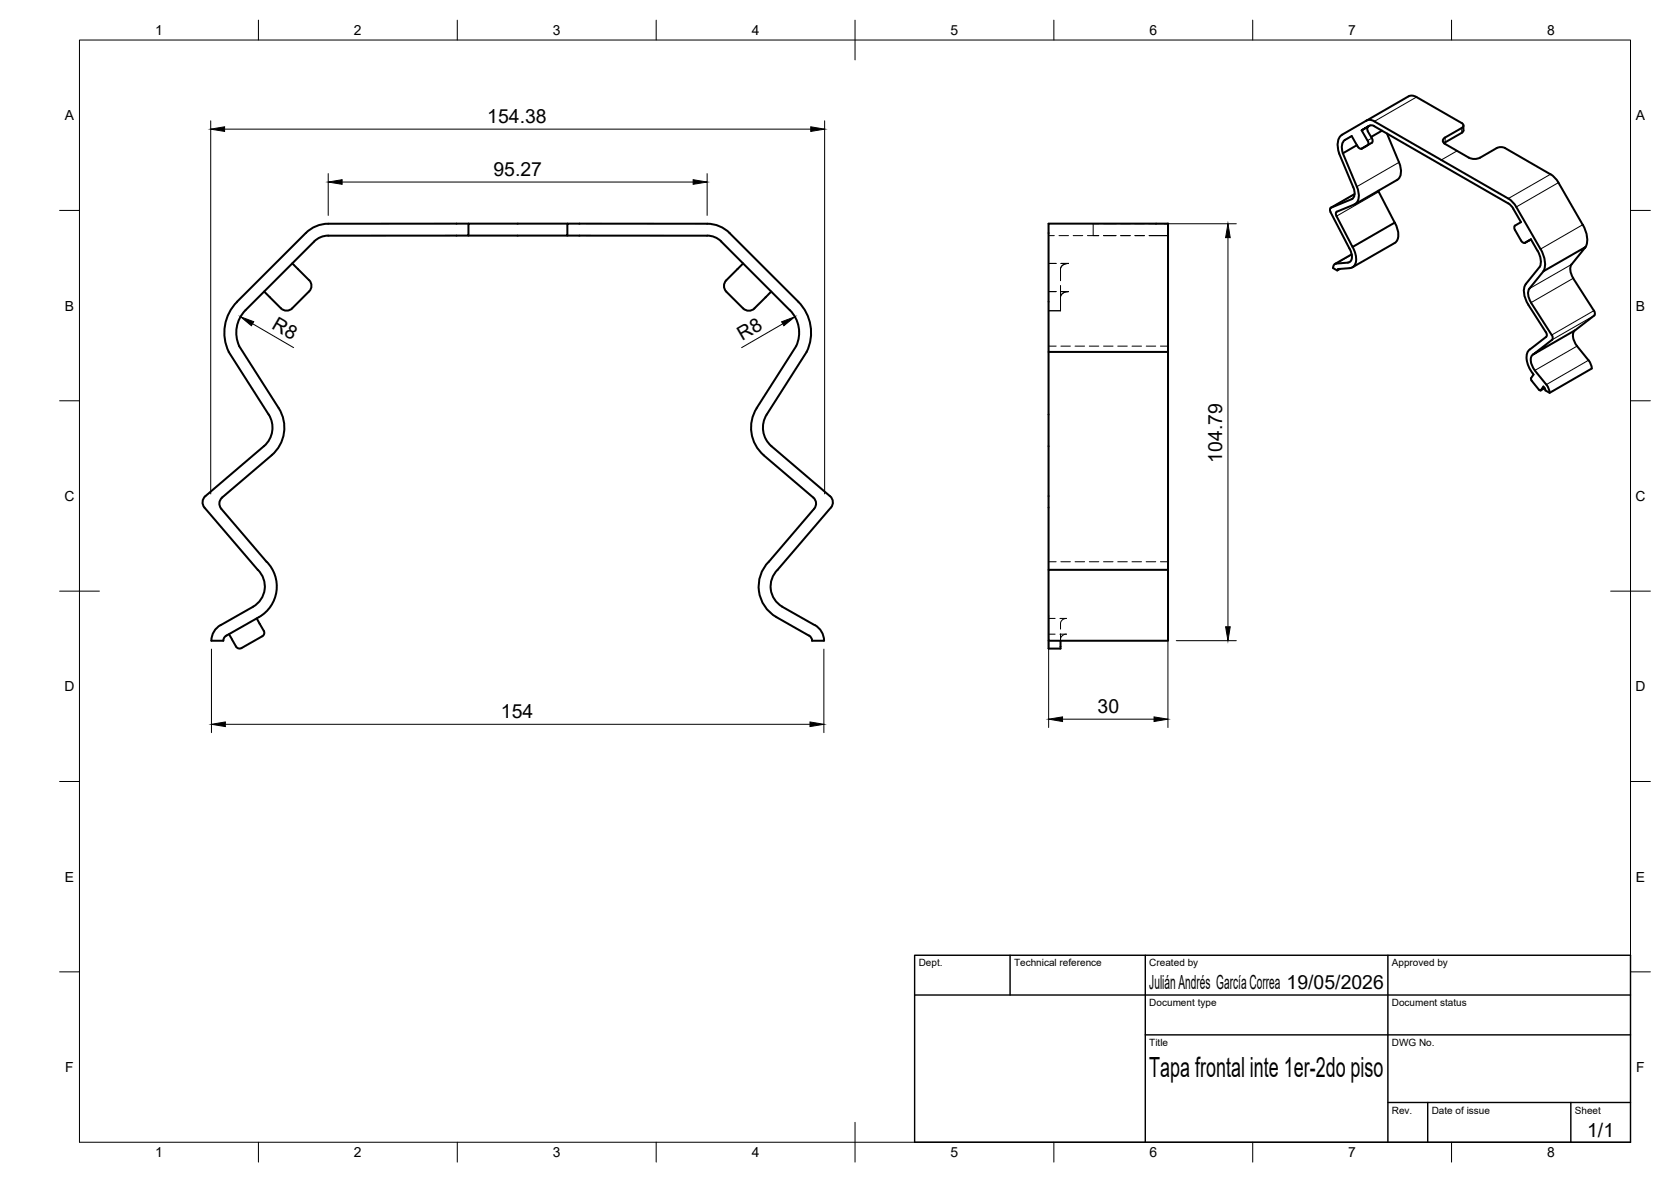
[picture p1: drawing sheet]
<svg xmlns="http://www.w3.org/2000/svg" width="420mm" height="297mm" viewBox="0 0 420 297" stroke-linecap="round" stroke-linejoin="round" font-family="sans-serif">
<!-- layer: Visible -->
<g fill="none" stroke="#000" stroke-width=".51">
<path d="M337.5 33.8a3.9 3.9 0 0 0-.8 4.8l3.6 8.4a2.21 2.21 0 0 1-.4 3.1M338.2 35.1a2.82 2.82 0 0 0-.5 3.4M338.2 35.1l1.7-.9 1.5 2.6M341.2 36.5l-3.5 2 3.7 9.1a3 3 0 0 1-.9 3.8M341.4 36.8a.88 .88 0 0 0 1 .6M342.4 32.8l1.5 2.5M343.6 30.3l-6.1 3.6M343.9 36.5l-1.5 .9M343.9 35.3a.89 .89 0 0 1 0 1.2M344.1 31.7a.92 .92 0 0 0-.2 1.3l1 1.7a.87 .87 0 0 1 0 1.2l-2.5 1.5M344.3 31.6l-1.9 1.2 1.7-1.1M344.3 31.6l.6-.1 .7 .2"/>
<path d="M345.6 30.5l34 19.6 1.7 1.9 6 10.6M345.6 31.7l33.7 19.4 1.2 1.3M347.5 32.8l-2.8 1.6M348.7 33.6l3.1 7.2a3.7 3.7 0 0 1-.5 4.4l-10.6 6.1M354.2 24.2l-10.6 6.1 .7-.2 1.3 .4M354.2 24.2l.7-.2 1.3 .4 11.3 6.5 .5 .5-.2 .5-.3 .2M363.4 35.8l-.3 .2M363.4 34.6a.86 .86 0 0 0-.6 .8 .86 .86 0 0 0 .6 .8M363.4 36.2l5.9 3.4M367.5 32.2l-4.1 2.4M368 31.5v1.3l-.2 .4-4.4 2.6M369.3 39.6l.9 .3 1.5-.1 4.6-2.6 .9-.2 .9 .1 12.1 6.9 1.7 1.9 6.1 10.6a6 6 0 0 1 .7 5.5"/>
<path d="M117.8 56.2h-35.3a8 8 0 0 0-5.6 2.4l-17.3 17.2M142.7 56.2h-24.9v3h-35.8l-1.6 .5-1.4 1M142.7 59.2h35.1M177.8 56.2h-35.1v3h-24.9M177.8 59.2l2.2 .5 1.4 1M177.8 56.2a8 8 0 0 1 5.7 2.4M183.5 58.6l17.2 17.2a11 11 0 0 1 2.1 12.6l-10 15.8a6.1 6.1 0 0 0 1.2 7.9l14.7 12.6M293.7 56.2h-30v32.2h30v54.8M293.7 56.2v32.2M293.7 56.2h.1M334.6 53.3l4.7 9.2a2.82 2.82 0 0 1 .2 3.3l-.6 .2-2.9 .2a.95 .95 0 0 0-.8 1.1M339.9 50.1l-5.3 2.1a.82 .82 0 0 0 0 1.1"/>
<path d="M340.5 51.4l-4.4 1.8-.2 .4 .2 .7 4 7.8 10.6-6.1M340.6 48.8l-6 3.4M346.6 47.9l4.1 8.1M350.7 55.9a4.7 4.7 0 0 1 .4 4.8l-.4 .4M380.5 52.5l1.9 3.3-1.4 .9a.89 .89 0 0 0 0 1.1l1.4 2.6M59.6 75.8a11 11 0 0 0-2.1 12.6l10 15.8M73.5 66.2l4.2 4.2M77.7 73.2l-4.2 4.3a2.01 2.01 0 0 1-2.9 0l-4.2-4.2M77.7 70.4a2 2 0 0 1 0 2.8M79 60.7l-17.3 17.2a8 8 0 0 0-1.5 9.1l9.9 15.5a9.1 9.1 0 0 1-1.8 11.9l-12.5 10.6M181.3 60.7l17.3 17.2M186.9 66.2l-4.3 4.2a2.01 2.01 0 0 0 0 2.9l4.3 4.2a2.04 2.04 0 0 0 2.8 0"/>
<path d="M193.9 73.3l-4.2 4.2M198.6 77.9a8 8 0 0 1 1.6 9.1l-9.9 15.5a9.2 9.2 0 0 0 1.7 11.9l12.5 10.6a1.99 1.99 0 0 1 .2 2.9M335.2 67.4l1 .6 .7-.4M336.5 67.6l-.2 .4M339.4 67.4l-2.9 .2M339.9 63.9l-4.3 2.4M340.1 62.1a4.9 4.9 0 0 1 .5 4.6l-.7 .6-.5 .1M350.7 61.1l-10.6 6.1M382.5 60.4a.88 .88 0 0 0 1 .6M383.7 71.4a4.9 4.9 0 0 0 .6 5.2l4.5 7.1 .1 .7-.1 .3M384.6 72.5a3.4 3.4 0 0 0 .4 3.6l5.2 8.1a1.01 1.01 0 0 1 .1 1.2M384.9 60.2l-1.4 .8"/>
<path d="M384.9 60.1l1.7 2.9M384.9 60.1l-1.4 .9M386.6 63l.6 1.3 .2 1.2-.2 1.5M387.2 67l-3.6 4.4M387.4 62.6a6.1 6.1 0 0 1 .7 5.6M388.1 68.2l10.6-6.1-3.5 4.3a3.3 3.3 0 0 0 .4 3.5M388.1 68.2l-3.6 4.3M395.6 69.9l5.2 8.2a1 1 0 0 1 .1 1.2l-4.8 3.7-10.6 6.1 4.7-3.7M263.7 88.4v54.8M384.7 87.8a3.1 3.1 0 0 0-.6 3.7l.6 1.2 .9 1.4-.6 .9 .1 .6M385.1 95.7l1.9 2.2 .5 .2M385.5 89.1a2.41 2.41 0 0 0-.1 3.1l.5 .9"/>
<path d="M385.9 93.1l2.9 3.6M387.4 98.1l.7-1 .5 1M388.4 97.5l-1 .6M388.7 84.7l-4 3.1M388.8 96.6l.5 .8 .3 1.3M396.1 83a2.99 2.99 0 0 0 .4 4M396.5 87l3.2 3.9 .5 1.7-10.6 6.1-1-.6M67.6 104.2a6.1 6.1 0 0 1-1.2 7.9l-14.8 12.6M51.6 124.7a2.04 2.04 0 0 0-.2 2.9l13.4 15.6a5.9 5.9 0 0 1-1.1 9.3M55.9 125a2 2 0 0 0-.3 2.9l11.4 13.3M204.7 127.9l-11.4 13.3M208.7 124.7a2.04 2.04 0 0 1 .2 2.9"/>
<path d="M208.9 127.6l-13.4 15.6a5.9 5.9 0 0 0 1.2 9.3M55.5 157.1a4.5 4.5 0 0 0-2.4 3.9M63.6 152.5l-8.1 4.6M64.5 155.4l1.8 3.1a1 1 0 0 1-.4 1.4l-5.2 3a1.01 1.01 0 0 1-1.3-.4l-1.8-3.1M67 141.1a8.9 8.9 0 0 1-1.9 14l-8.2 4.6a1.51 1.51 0 0 0-.7 1.3M193.3 141.1a8.9 8.9 0 0 0 1.9 14l8.2 4.6a1.41 1.41 0 0 1 .8 1.3M196.7 152.5l8.2 4.6a4.5 4.5 0 0 1 2.3 3.9M263.7 143.2h30v17.8h-30zM53.1 161h3.1M204.2 161h3M263.7 161v2h3v-2"/>
</g>
<!-- layer: Hidden -->
<g fill="none" stroke="#000" stroke-width=".25">
<path d="M263.7 59.2h1.4M266.3 59.2h2.4M269.9 59.2h2.3M276.3 56.2h-1.4v3h1.4h-2.9M277.5 59.2h3.1zM277.5 56.2h3.1M281.8 59.2h2.4M281.8 56.2h2.4M285.4 59.2h2.4M285.4 56.2h2.4M288.9 59.2h4.8zM288.9 56.2h4.8"/>
<path d="M263.7 66.2h1.9M263.7 73.3h1.9M263.7 78.1h3M266.7 71.7v3a1.75 1.75 0 0 1 2-1.4M266.7 78.1h-3M266.8 66.2h1.9M266.8 73.3h1.9M268.7 66.2a1.8 1.8 0 0 0-2 1.4v3M268.7 73.3a1.81 1.81 0 0 0-2 1.4v3.4M268.7 66.2a1.81 1.81 0 0 0-2 1.4M263.7 87h1.9M266.7 87h2.4"/>
<path d="M270.3 87h2.4M273.9 87h2.4M277.5 87h2.4M281.1 87h2.3M284.6 87h2.4M288.2 87h2.4M291.8 87h1.9M263.7 155.4h1.6M263.7 159.4h1.6M263.7 141.2h1.9M266.5 155.4h1.7a1.4 1.4 0 0 0-1.5 1.3v1.4M266.7 159.3v1.4a1.42 1.42 0 0 1 1.5-1.3h-1.7"/>
<path d="M266.7 141.2h2.4M270.3 141.2h2.4M273.9 141.2h2.4M277.5 141.2h2.4M281.1 141.2h2.3M284.6 141.2h2.4M288.2 141.2h2.4M291.8 141.2h1.9M266.7 160.7v.3"/>
</g>
<!-- layer: Visible Narrow -->
<g fill="none" stroke="#000" stroke-width=".25">
<path d="M339.9 34.2l-1.7 .9M343.4 36.8l-1 .6M344.3 31.6h.1M344.5 31.5l-.5 .3M344.9 35.9l-1 .6M344.9 34.7l-1 .6M356.2 24.4l-10.6 6.1M363.4 34.6v1.2M366.4 37.9l-4 2.3M367.5 32.2v1.2M340.1 49.9l-.2 .2M340.6 48.8l-6 3.4"/>
<path d="M346.7 48.2l-10.6 6.1M351.8 40.8l-10.6 6.1M389.8 43.8l-10.6 6.1M391.9 45.9l-10.6 6.1M398 56.5l-10.7 6.1M339.6 65.6l-.7 .4M339.9 64l-3.9 2.2M384.5 60.4l-1 .6M395.2 66.4l-10.7 6.1M395.6 69.9l-10.6 6.2M400.8 78.1l-10.6 6.1M400.9 79.3l-10.7 6.1"/>
<path d="M388.4 97.5l-1 .6M396.5 87l-10.6 6.1M399.4 90.5l-10.6 6.2"/>
</g>
<!-- layer: BORDER -->
<g fill="none" stroke="#000" stroke-width=".25">
<path d="M20 10.1h390v276.9h-390zM65 5.1v5M115 5.1v5M165 5.1v5M215 5.1v10M265 5.1v5M315 5.1v5M365 5.1v5M15 52.9h5M410 52.9h5M15 100.7h5M410 100.7h5"/>
<path d="M15 148.6h10M405 148.6h10M15 196.4h5M410 196.4h5M15 244.2h5M410 244.2h5M65 287v5M115 287v5M165 287v5M215 282.1v9.9M265 287v5M315 287v5"/>
<path d="M365 287v5"/>
</g>
<!-- layer: TITLEBLOCK -->
<path d="M230 240.1h180v46.9h-180zM230 250h180M254 240.1v9.9M288 240.1v46.9M349 240.1v46.9M288 260.1h122M349 277.1h61M359 277.1v9.9M395 277.1v9.9" fill="none" stroke="#000" stroke-width=".36"/>
<!-- layer: FD_Dimensions -->
<g fill="none" stroke="#000" stroke-width=".25">
<path d="M53 30.4v93.7M56.5 32.5h147.4M207.3 30.4v93.7M82.5 43.6v10.5M86 45.7h88.3M177.8 43.6v10.5M292.8 56.2h18.1M308.8 59.7v97.8M63.5 81.4l10.3 6M196.8 81.4l-10.3 6M263.7 154.6v28.2M293.7 154.6v28.2"/>
<path d="M53.2 163.1v21M207.2 163.1v21M295.8 161h15.1M56.7 182h147M267.2 180.7h23"/>
</g>
<path d="M53 32.5l3.5-.6v1.1zM203.9 31.9l3.4 .6-3.4 .5zM82.5 45.7l3.5-.5v1.1zM174.3 45.2l3.5 .5-3.5 .6zM308.8 56.2l.5 3.5h-1.1zM60.5 79.6l3.3 1.2-.6 1.1zM196.5 80.9l3.4-1.3-2.8 2.3zM308.2 157.5h1.1l-.5 3.5zM53.2 182l3.5-.6v1.2zM203.7 181.4l3.5 .6-3.5 .6zM263.7 180.7l3.5-.5v1.1zM290.2 180.2l3.5 .5-3.5 .6z" fill="#000" stroke="#000" stroke-width=".25"/>
<text font-size="7" x="289" y="270.6">Tapa frontal inte 1er-2do piso</text>
<g font-size="4.9">
<text x="122.5" y="31">154.38</text>
<text x="124.1" y="44.3">95.27</text>
<text x="68.1" y="82.4" transform="rotate(30 68.1 82.4)">R8</text>
<text x="186.6" y="85.6" transform="rotate(-30 186.6 85.6)">R8</text>
<text x="307.3" y="116.3" transform="rotate(-90 307.3 116.3)">104.79</text>
<text x="276" y="179.3">30</text>
<text x="125.9" y="180.6">154</text>
<text x="289" y="248.5">Julián Andrés García Correa 19/05/2026</text>
<text x="399.1" y="285.7">1/1</text>
</g>
<g font-size="3.5">
<text x="39" y="8.8">1</text>
<text x="89" y="8.8">2</text>
<text x="139" y="8.8">3</text>
<text x="189" y="8.8">4</text>
<text x="239" y="8.8">5</text>
<text x="289" y="8.8">6</text>
<text x="339" y="8.8">7</text>
<text x="389" y="8.8">8</text>
<text x="16.3" y="30.2">A</text>
<text x="411.3" y="30.2">A</text>
<text x="16.3" y="78">B</text>
<text x="411.3" y="78">B</text>
<text x="16.2" y="125.9">C</text>
<text x="411.2" y="125.9">C</text>
<text x="16.2" y="173.7">D</text>
<text x="411.2" y="173.7">D</text>
<text x="16.3" y="221.6">E</text>
<text x="411.3" y="221.6">E</text>
<text x="16.4" y="269.4">F</text>
<text x="411.4" y="269.4">F</text>
<text x="39" y="290.8">1</text>
<text x="89" y="290.8">2</text>
<text x="139" y="290.8">3</text>
<text x="189" y="290.8">4</text>
<text x="239" y="290.8">5</text>
<text x="289" y="290.8">6</text>
<text x="339" y="290.8">7</text>
<text x="389" y="290.8">8</text>
</g>
<g font-size="2.5">
<text x="231" y="242.9">Dept.</text>
<text x="255" y="242.9">Technical reference</text>
<text x="289" y="242.9">Created by</text>
<text x="350" y="242.9">Approved by</text>
<text x="289" y="252.8">Document type</text>
<text x="350" y="252.8">Document status</text>
<text x="289" y="262.9">Title</text>
<text x="350" y="262.9">DWG No.</text>
<text x="350" y="279.9">Rev.</text>
<text x="360" y="279.9">Date of issue</text>
<text x="396" y="279.9">Sheet</text>
</g>
</svg>
